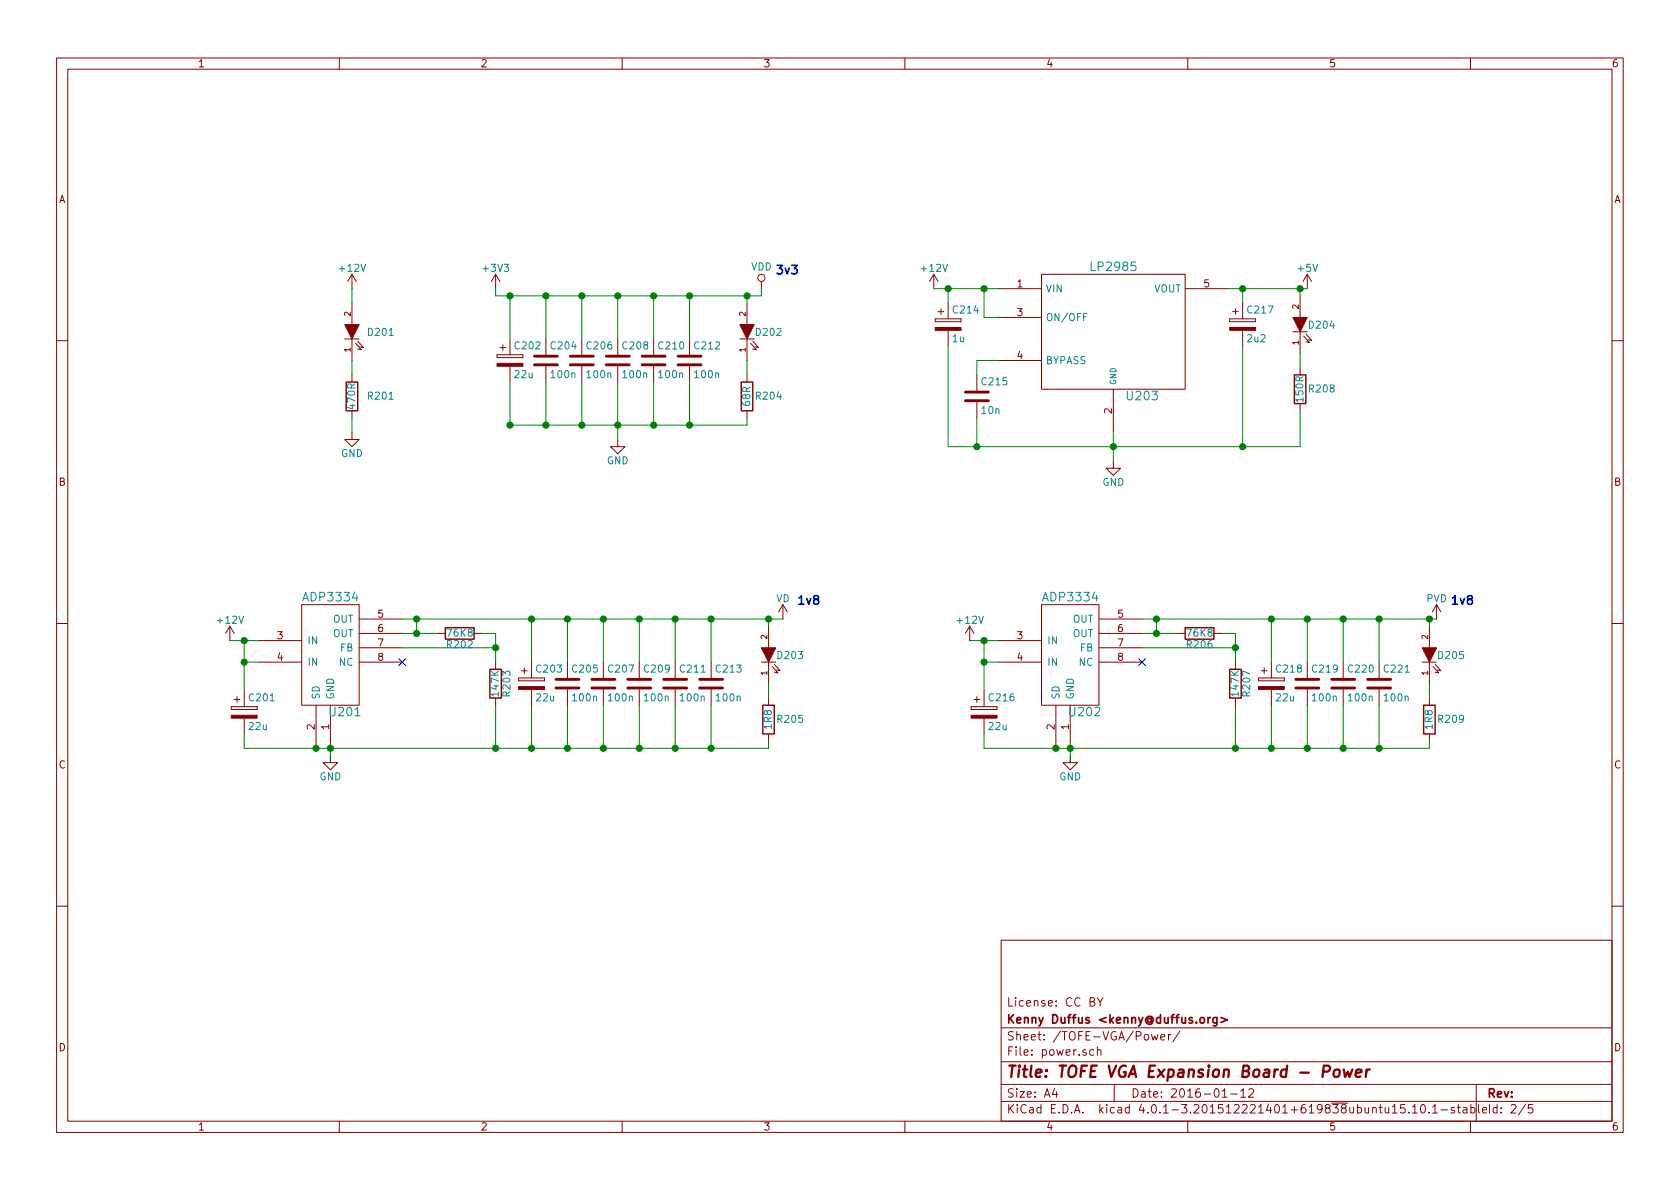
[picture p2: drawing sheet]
EESchema Schematic File Version 2
LIBS:power
LIBS:device
LIBS:transistors
LIBS:conn
LIBS:linear
LIBS:regul
LIBS:74xx
LIBS:cmos4000
LIBS:adc-dac
LIBS:memory
LIBS:xilinx
LIBS:TOFE
LIBS:EEPROM
LIBS:TOFE-VGA-cache
LIBS:analog-devices2
LIBS:vmodvga
LIBS:testpoint
LIBS:ad9984-power
LIBS:3-rca
EELAYER 25 0
EELAYER END
$Descr A4 11693 8268
encoding utf-8
Sheet 2 5
Title "TOFE VGA Expansion Board - Power"
Date "2016-01-12"
Rev ""
Comp "Kenny Duffus <kenny@duffus.org>"
Comment1 "License: CC BY"
Comment2 ""
Comment3 ""
Comment4 ""
$EndDescr
$Comp
L GND #PWR01
U 1 1
P 4300 3050
F 0 "#PWR01" H 4300 2800 50  0001 C CNN
F 1 "GND" H 4300 2900 50  0000 C CNN
F 2 "" H 4300 3050 60  0000 C CNN
F 3 "" H 4300 3050 60  0000 C CNN
	1    4300 3050
	1    0    0    -1  
$EndComp
$Comp
L ADP3334 U201
U 1 1
P 2300 4550
F 0 "U201" H 2400 4150 60  0000 C CNN
F 1 "ADP3334" H 2300 4950 60  0000 C CNN
F 2 "Housings_SSOP:MSOP-8_3x3mm_Pitch0.65mm" H 2100 4650 60  0001 C CNN
F 3 "~" H 2100 4650 60  0000 C CNN
	1    2300 4550
	1    0    0    -1  
$EndComp
NoConn ~ 2800 4600
Wire Wire Line
	2800 4300 5450 4300
Wire Wire Line
	2900 4300 2900 4400
Wire Wire Line
	2800 4400 3050 4400
Connection ~ 3450 4500
Wire Wire Line
	1600 4450 1800 4450
Wire Wire Line
	1700 4450 1700 4800
Wire Wire Line
	1800 4600 1700 4600
Connection ~ 1700 4600
Connection ~ 1700 4450
Wire Wire Line
	1700 5200 5350 5200
Connection ~ 2200 5200
Wire Wire Line
	3450 4900 3450 5200
Connection ~ 2300 5200
Connection ~ 3450 5200
Wire Wire Line
	3700 5200 3700 4900
Wire Wire Line
	3350 4400 3450 4400
Wire Wire Line
	3450 4400 3450 4600
Wire Wire Line
	3450 4500 2800 4500
Wire Wire Line
	3700 4300 3700 4600
Connection ~ 2900 4300
$Comp
L GND #PWR02
U 1 1
P 2300 5250
F 0 "#PWR02" H 2300 5000 50  0001 C CNN
F 1 "GND" H 2300 5100 50  0000 C CNN
F 2 "" H 2300 5250 60  0000 C CNN
F 3 "" H 2300 5250 60  0000 C CNN
	1    2300 5250
	1    0    0    -1  
$EndComp
Wire Wire Line
	3950 4300 3950 4600
Connection ~ 3700 4300
Connection ~ 3950 4300
Wire Wire Line
	3950 5200 3950 4900
Connection ~ 3700 5200
Connection ~ 3950 5200
Wire Wire Line
	2300 5200 2300 5300
$Comp
L PVD #PWR03
U 1 1
P 10000 4300
F 0 "#PWR03" H 10000 4150 50  0001 C CNN
F 1 "PVD" H 10000 4440 50  0000 C CNN
F 2 "" H 10000 4300 60  0000 C CNN
F 3 "" H 10000 4300 60  0000 C CNN
	1    10000 4300
	1    0    0    -1  
$EndComp
$Comp
L VD #PWR04
U 1 1
P 5450 4300
F 0 "#PWR04" H 5450 4150 50  0001 C CNN
F 1 "VD" H 5450 4440 50  0000 C CNN
F 2 "" H 5450 4300 60  0000 C CNN
F 3 "" H 5450 4300 60  0000 C CNN
	1    5450 4300
	1    0    0    -1  
$EndComp
Text Notes 5400 1900 0    60   ~ 12
3v3
Text Notes 5550 4200 0    60   ~ 12
1v8
$Comp
L R R203
U 1 1
P 3450 4750
F 0 "R203" V 3530 4750 50  0000 C CNN
F 1 "147K" V 3450 4750 50  0000 C CNN
F 2 "Resistors_SMD:R_0805_HandSoldering" V 3380 4750 30  0001 C CNN
F 3 "" H 3450 4750 30  0000 C CNN
	1    3450 4750
	1    0    0    -1  
$EndComp
$Comp
L R R202
U 1 1
P 3200 4400
F 0 "R202" V 3280 4400 50  0000 C CNN
F 1 "76K8" V 3200 4400 50  0000 C CNN
F 2 "Resistors_SMD:R_0805_HandSoldering" V 3130 4400 30  0001 C CNN
F 3 "" H 3200 4400 30  0000 C CNN
	1    3200 4400
	0    1    1    0   
$EndComp
Connection ~ 2900 4400
$Comp
L CP C203
U 1 1
P 3700 4750
F 0 "C203" H 3725 4850 50  0000 L CNN
F 1 "22u" H 3725 4650 50  0000 L CNN
F 2 "Capacitors_SMD:c_elec_4x5.8" H 3738 4600 30  0001 C CNN
F 3 "" H 3700 4750 60  0000 C CNN
	1    3700 4750
	1    0    0    -1  
$EndComp
$Comp
L C C205
U 1 1
P 3950 4750
F 0 "C205" H 3975 4850 50  0000 L CNN
F 1 "100n" H 3975 4650 50  0000 L CNN
F 2 "Resistors_SMD:R_0805_HandSoldering" H 3988 4600 30  0001 C CNN
F 3 "" H 3950 4750 60  0000 C CNN
	1    3950 4750
	1    0    0    -1  
$EndComp
$Comp
L CP C201
U 1 1
P 1700 4950
F 0 "C201" H 1725 5050 50  0000 L CNN
F 1 "22u" H 1725 4850 50  0000 L CNN
F 2 "Capacitors_SMD:c_elec_4x5.8" H 1738 4800 30  0001 C CNN
F 3 "" H 1700 4950 60  0000 C CNN
	1    1700 4950
	1    0    0    -1  
$EndComp
$Comp
L C C207
U 1 1
P 4200 4750
F 0 "C207" H 4225 4850 50  0000 L CNN
F 1 "100n" H 4225 4650 50  0000 L CNN
F 2 "Resistors_SMD:R_0805_HandSoldering" H 4238 4600 30  0001 C CNN
F 3 "" H 4200 4750 60  0000 C CNN
	1    4200 4750
	1    0    0    -1  
$EndComp
$Comp
L C C209
U 1 1
P 4450 4750
F 0 "C209" H 4475 4850 50  0000 L CNN
F 1 "100n" H 4475 4650 50  0000 L CNN
F 2 "Resistors_SMD:R_0805_HandSoldering" H 4488 4600 30  0001 C CNN
F 3 "" H 4450 4750 60  0000 C CNN
	1    4450 4750
	1    0    0    -1  
$EndComp
$Comp
L C C211
U 1 1
P 4700 4750
F 0 "C211" H 4725 4850 50  0000 L CNN
F 1 "100n" H 4725 4650 50  0000 L CNN
F 2 "Resistors_SMD:R_0805_HandSoldering" H 4738 4600 30  0001 C CNN
F 3 "" H 4700 4750 60  0000 C CNN
	1    4700 4750
	1    0    0    -1  
$EndComp
$Comp
L C C213
U 1 1
P 4950 4750
F 0 "C213" H 4975 4850 50  0000 L CNN
F 1 "100n" H 4975 4650 50  0000 L CNN
F 2 "Resistors_SMD:R_0805_HandSoldering" H 4988 4600 30  0001 C CNN
F 3 "" H 4950 4750 60  0000 C CNN
	1    4950 4750
	1    0    0    -1  
$EndComp
Wire Wire Line
	4200 4600 4200 4300
Connection ~ 4200 4300
Wire Wire Line
	4200 4900 4200 5200
Connection ~ 4200 5200
Wire Wire Line
	4450 5200 4450 4900
Connection ~ 4450 5200
Wire Wire Line
	4450 4600 4450 4300
Connection ~ 4450 4300
Wire Wire Line
	4700 4300 4700 4600
Connection ~ 4700 4300
Wire Wire Line
	4700 4900 4700 5200
Connection ~ 4700 5200
Wire Wire Line
	4950 5200 4950 4900
Wire Wire Line
	4950 4600 4950 4300
Connection ~ 4950 4300
Wire Wire Line
	1700 5200 1700 5100
$Comp
L ADP3334 U202
U 1 1
P 7450 4550
F 0 "U202" H 7550 4150 60  0000 C CNN
F 1 "ADP3334" H 7450 4950 60  0000 C CNN
F 2 "Housings_SSOP:MSOP-8_3x3mm_Pitch0.65mm" H 7250 4650 60  0001 C CNN
F 3 "~" H 7250 4650 60  0000 C CNN
	1    7450 4550
	1    0    0    -1  
$EndComp
NoConn ~ 7950 4600
Wire Wire Line
	8050 4300 8050 4400
Wire Wire Line
	7950 4400 8200 4400
Connection ~ 8600 4500
Wire Wire Line
	6750 4450 6950 4450
Wire Wire Line
	6850 4450 6850 4800
Wire Wire Line
	6950 4600 6850 4600
Connection ~ 6850 4600
Connection ~ 6850 4450
Connection ~ 7350 5200
Wire Wire Line
	8600 4900 8600 5200
Connection ~ 7450 5200
Connection ~ 8600 5200
Wire Wire Line
	8850 5200 8850 4900
Wire Wire Line
	8500 4400 8600 4400
Wire Wire Line
	8600 4400 8600 4600
Wire Wire Line
	8600 4500 7950 4500
Wire Wire Line
	8850 4300 8850 4600
Connection ~ 8050 4300
$Comp
L GND #PWR05
U 1 1
P 7450 5250
F 0 "#PWR05" H 7450 5000 50  0001 C CNN
F 1 "GND" H 7450 5100 50  0000 C CNN
F 2 "" H 7450 5250 60  0000 C CNN
F 3 "" H 7450 5250 60  0000 C CNN
	1    7450 5250
	1    0    0    -1  
$EndComp
Wire Wire Line
	9100 4300 9100 4600
Connection ~ 8850 4300
Connection ~ 9100 4300
Wire Wire Line
	9100 5200 9100 4900
Connection ~ 8850 5200
Connection ~ 9100 5200
Wire Wire Line
	7450 5200 7450 5300
Text Notes 10100 4200 0    60   ~ 12
1v8
$Comp
L R R207
U 1 1
P 8600 4750
F 0 "R207" V 8680 4750 50  0000 C CNN
F 1 "147K" V 8600 4750 50  0000 C CNN
F 2 "Resistors_SMD:R_0805_HandSoldering" V 8530 4750 30  0001 C CNN
F 3 "" H 8600 4750 30  0000 C CNN
	1    8600 4750
	1    0    0    -1  
$EndComp
$Comp
L R R206
U 1 1
P 8350 4400
F 0 "R206" V 8430 4400 50  0000 C CNN
F 1 "76K8" V 8350 4400 50  0000 C CNN
F 2 "Resistors_SMD:R_0805_HandSoldering" V 8280 4400 30  0001 C CNN
F 3 "" H 8350 4400 30  0000 C CNN
	1    8350 4400
	0    1    1    0   
$EndComp
Connection ~ 8050 4400
$Comp
L CP C218
U 1 1
P 8850 4750
F 0 "C218" H 8875 4850 50  0000 L CNN
F 1 "22u" H 8875 4650 50  0000 L CNN
F 2 "Capacitors_SMD:c_elec_4x5.8" H 8888 4600 30  0001 C CNN
F 3 "" H 8850 4750 60  0000 C CNN
	1    8850 4750
	1    0    0    -1  
$EndComp
$Comp
L C C219
U 1 1
P 9100 4750
F 0 "C219" H 9125 4850 50  0000 L CNN
F 1 "100n" H 9125 4650 50  0000 L CNN
F 2 "Resistors_SMD:R_0805_HandSoldering" H 9138 4600 30  0001 C CNN
F 3 "" H 9100 4750 60  0000 C CNN
	1    9100 4750
	1    0    0    -1  
$EndComp
$Comp
L CP C216
U 1 1
P 6850 4950
F 0 "C216" H 6875 5050 50  0000 L CNN
F 1 "22u" H 6875 4850 50  0000 L CNN
F 2 "Capacitors_SMD:c_elec_4x5.8" H 6888 4800 30  0001 C CNN
F 3 "" H 6850 4950 60  0000 C CNN
	1    6850 4950
	1    0    0    -1  
$EndComp
$Comp
L C C220
U 1 1
P 9350 4750
F 0 "C220" H 9375 4850 50  0000 L CNN
F 1 "100n" H 9375 4650 50  0000 L CNN
F 2 "Resistors_SMD:R_0805_HandSoldering" H 9388 4600 30  0001 C CNN
F 3 "" H 9350 4750 60  0000 C CNN
	1    9350 4750
	1    0    0    -1  
$EndComp
$Comp
L C C221
U 1 1
P 9600 4750
F 0 "C221" H 9625 4850 50  0000 L CNN
F 1 "100n" H 9625 4650 50  0000 L CNN
F 2 "Resistors_SMD:R_0805_HandSoldering" H 9638 4600 30  0001 C CNN
F 3 "" H 9600 4750 60  0000 C CNN
	1    9600 4750
	1    0    0    -1  
$EndComp
Wire Wire Line
	9350 4600 9350 4300
Connection ~ 9350 4300
Wire Wire Line
	9350 4900 9350 5200
Connection ~ 9350 5200
Wire Wire Line
	9600 5200 9600 4900
Connection ~ 9600 5200
Wire Wire Line
	9600 4600 9600 4300
Connection ~ 9600 4300
Wire Wire Line
	6850 5200 6850 5100
Wire Wire Line
	7950 4300 10000 4300
Wire Wire Line
	6850 5200 9950 5200
$Comp
L +5V #PWR06
U 1 1
P 9100 2000
F 0 "#PWR06" H 9100 1850 50  0001 C CNN
F 1 "+5V" H 9100 2140 50  0000 C CNN
F 2 "" H 9100 2000 60  0000 C CNN
F 3 "" H 9100 2000 60  0000 C CNN
	1    9100 2000
	1    0    0    -1  
$EndComp
$Comp
L LP2985LV U203
U 1 1
P 7750 2300
F 0 "U203" H 7950 1850 60  0000 C CNN
F 1 "LP2985" H 7750 2750 60  0000 C CNN
F 2 "TO_SOT_Packages_SMD:SOT-23-5" H 7750 2300 60  0001 C CNN
F 3 "" H 7750 2300 60  0000 C CNN
	1    7750 2300
	1    0    0    -1  
$EndComp
$Comp
L CP C217
U 1 1
P 8650 2250
F 0 "C217" H 8675 2350 50  0000 L CNN
F 1 "2u2" H 8675 2150 50  0000 L CNN
F 2 "Capacitors_SMD:c_elec_4x5.8" H 8688 2100 30  0001 C CNN
F 3 "" H 8650 2250 60  0000 C CNN
	1    8650 2250
	1    0    0    -1  
$EndComp
$Comp
L C C215
U 1 1
P 6800 2750
F 0 "C215" H 6825 2850 50  0000 L CNN
F 1 "10n" H 6825 2650 50  0000 L CNN
F 2 "Resistors_SMD:R_0805_HandSoldering" H 6838 2600 30  0001 C CNN
F 3 "" H 6800 2750 60  0000 C CNN
	1    6800 2750
	1    0    0    -1  
$EndComp
$Comp
L CP C214
U 1 1
P 6600 2250
F 0 "C214" H 6625 2350 50  0000 L CNN
F 1 "1u" H 6625 2150 50  0000 L CNN
F 2 "Capacitors_SMD:c_elec_4x5.8" H 6638 2100 30  0001 C CNN
F 3 "" H 6600 2250 60  0000 C CNN
	1    6600 2250
	1    0    0    -1  
$EndComp
$Comp
L +12V #PWR07
U 1 1
P 6500 2000
F 0 "#PWR07" H 6500 1850 50  0001 C CNN
F 1 "+12V" H 6500 2140 50  0000 C CNN
F 2 "" H 6500 2000 60  0000 C CNN
F 3 "" H 6500 2000 60  0000 C CNN
	1    6500 2000
	1    0    0    -1  
$EndComp
Wire Wire Line
	6950 2500 6800 2500
Wire Wire Line
	6800 2500 6800 2600
Wire Wire Line
	7750 3000 7750 3200
Wire Wire Line
	6600 3100 9050 3100
Wire Wire Line
	6800 3100 6800 2900
Wire Wire Line
	8650 3100 8650 2400
Connection ~ 7750 3100
Wire Wire Line
	8550 2000 9100 2000
Wire Wire Line
	8650 2100 8650 2000
Connection ~ 8650 2000
Wire Wire Line
	6500 2000 6950 2000
Wire Wire Line
	6850 2000 6850 2200
Wire Wire Line
	6850 2200 6950 2200
Connection ~ 6850 2000
Wire Wire Line
	6600 2000 6600 2100
Connection ~ 6600 2000
Wire Wire Line
	6600 2400 6600 3100
Connection ~ 6800 3100
$Comp
L GND #PWR08
U 1 1
P 7750 3200
F 0 "#PWR08" H 7750 2950 50  0001 C CNN
F 1 "GND" H 7750 3050 50  0000 C CNN
F 2 "" H 7750 3200 60  0000 C CNN
F 3 "" H 7750 3200 60  0000 C CNN
	1    7750 3200
	1    0    0    -1  
$EndComp
$Comp
L +12V #PWR09
U 1 1
P 6750 4450
F 0 "#PWR09" H 6750 4300 50  0001 C CNN
F 1 "+12V" H 6750 4590 50  0000 C CNN
F 2 "" H 6750 4450 60  0000 C CNN
F 3 "" H 6750 4450 60  0000 C CNN
	1    6750 4450
	1    0    0    -1  
$EndComp
$Comp
L +12V #PWR010
U 1 1
P 1600 4450
F 0 "#PWR010" H 1600 4300 50  0001 C CNN
F 1 "+12V" H 1600 4590 50  0000 C CNN
F 2 "" H 1600 4450 60  0000 C CNN
F 3 "" H 1600 4450 60  0000 C CNN
	1    1600 4450
	1    0    0    -1  
$EndComp
$Comp
L +3V3 #PWR011
U 1 1
P 3450 2000
F 0 "#PWR011" H 3450 1850 50  0001 C CNN
F 1 "+3V3" H 3450 2140 50  0000 C CNN
F 2 "" H 3450 2000 50  0000 C CNN
F 3 "" H 3450 2000 50  0000 C CNN
	1    3450 2000
	1    0    0    -1  
$EndComp
$Comp
L R R201
U 1 1
P 2450 2750
F 0 "R201" H 2650 2750 50  0000 C CNN
F 1 "470R" V 2450 2750 50  0000 C CNN
F 2 "Resistors_SMD:R_0805_HandSoldering" V 2380 2750 50  0001 C CNN
F 3 "" H 2450 2750 50  0000 C CNN
	1    2450 2750
	1    0    0    -1  
$EndComp
$Comp
L +12V #PWR012
U 1 1
P 2450 2000
F 0 "#PWR012" H 2450 1850 50  0001 C CNN
F 1 "+12V" H 2450 2140 50  0000 C CNN
F 2 "" H 2450 2000 50  0000 C CNN
F 3 "" H 2450 2000 50  0000 C CNN
	1    2450 2000
	1    0    0    -1  
$EndComp
$Comp
L LED D201
U 1 1
P 2450 2300
F 0 "D201" V 2450 2100 50  0000 C CNN
F 1 "LED" H 2450 2200 50  0001 C CNN
F 2 "LEDs:LED_0805" H 2450 2300 50  0001 C CNN
F 3 "" H 2450 2300 50  0000 C CNN
	1    2450 2300
	0    -1   -1   0   
$EndComp
$Comp
L GND #PWR013
U 1 1
P 2450 3000
F 0 "#PWR013" H 2450 2750 50  0001 C CNN
F 1 "GND" H 2450 2850 50  0000 C CNN
F 2 "" H 2450 3000 50  0000 C CNN
F 3 "" H 2450 3000 50  0000 C CNN
	1    2450 3000
	1    0    0    -1  
$EndComp
Wire Wire Line
	2450 2100 2450 2000
Wire Wire Line
	2450 2500 2450 2600
Wire Wire Line
	2450 2900 2450 3000
$Comp
L R R208
U 1 1
P 9050 2700
F 0 "R208" H 9200 2700 50  0000 C CNN
F 1 "150R" V 9050 2700 50  0000 C CNN
F 2 "Resistors_SMD:R_0805_HandSoldering" V 8980 2700 50  0001 C CNN
F 3 "" H 9050 2700 50  0000 C CNN
	1    9050 2700
	1    0    0    -1  
$EndComp
$Comp
L LED D204
U 1 1
P 9050 2250
F 0 "D204" V 9050 2100 50  0000 C CNN
F 1 "LED" H 9050 2150 50  0001 C CNN
F 2 "LEDs:LED_0805" H 9050 2250 50  0001 C CNN
F 3 "" H 9050 2250 50  0000 C CNN
	1    9050 2250
	0    -1   -1   0   
$EndComp
Wire Wire Line
	9050 2550 9050 2450
$Comp
L R R205
U 1 1
P 5350 5000
F 0 "R205" H 5500 5000 50  0000 C CNN
F 1 "1R8" V 5350 5000 50  0000 C CNN
F 2 "Resistors_SMD:R_0805_HandSoldering" V 5280 5000 50  0001 C CNN
F 3 "" H 5350 5000 50  0000 C CNN
	1    5350 5000
	1    0    0    -1  
$EndComp
$Comp
L LED D203
U 1 1
P 5350 4550
F 0 "D203" V 5350 4400 50  0000 C CNN
F 1 "LED" H 5350 4450 50  0001 C CNN
F 2 "LEDs:LED_0805" H 5350 4550 50  0001 C CNN
F 3 "" H 5350 4550 50  0000 C CNN
	1    5350 4550
	0    -1   -1   0   
$EndComp
Wire Wire Line
	5350 4850 5350 4750
$Comp
L R R209
U 1 1
P 9950 5000
F 0 "R209" H 10100 5000 50  0000 C CNN
F 1 "1R8" V 9950 5000 50  0000 C CNN
F 2 "Resistors_SMD:R_0805_HandSoldering" V 9880 5000 50  0001 C CNN
F 3 "" H 9950 5000 50  0000 C CNN
	1    9950 5000
	1    0    0    -1  
$EndComp
$Comp
L LED D205
U 1 1
P 9950 4550
F 0 "D205" V 9950 4400 50  0000 C CNN
F 1 "LED" H 9950 4450 50  0001 C CNN
F 2 "LEDs:LED_0805" H 9950 4550 50  0001 C CNN
F 3 "" H 9950 4550 50  0000 C CNN
	1    9950 4550
	0    -1   -1   0   
$EndComp
Wire Wire Line
	9950 4850 9950 4750
Wire Wire Line
	5350 4350 5350 4300
Connection ~ 5350 4300
Wire Wire Line
	5350 5200 5350 5150
Connection ~ 4950 5200
Wire Wire Line
	9950 4350 9950 4300
Connection ~ 9950 4300
Wire Wire Line
	9950 5200 9950 5150
Wire Wire Line
	9050 2050 9050 2000
Connection ~ 9050 2000
Wire Wire Line
	9050 3100 9050 2850
Connection ~ 8650 3100
$Comp
L VDD #PWR014
U 1 1
P 5300 2000
F 0 "#PWR014" H 5300 1850 50  0001 C CNN
F 1 "VDD" H 5300 2150 50  0000 C CNN
F 2 "" H 5300 2000 50  0000 C CNN
F 3 "" H 5300 2000 50  0000 C CNN
	1    5300 2000
	1    0    0    -1  
$EndComp
Wire Wire Line
	3550 2950 3550 2650
Wire Wire Line
	3550 2050 3550 2350
Wire Wire Line
	3800 2050 3800 2350
Connection ~ 3550 2050
Connection ~ 3800 2050
Wire Wire Line
	3800 2950 3800 2650
Connection ~ 3550 2950
Connection ~ 3800 2950
$Comp
L CP C202
U 1 1
P 3550 2500
F 0 "C202" H 3575 2600 50  0000 L CNN
F 1 "22u" H 3575 2400 50  0000 L CNN
F 2 "Capacitors_SMD:c_elec_4x5.8" H 3588 2350 30  0001 C CNN
F 3 "" H 3550 2500 60  0000 C CNN
	1    3550 2500
	1    0    0    -1  
$EndComp
$Comp
L C C204
U 1 1
P 3800 2500
F 0 "C204" H 3825 2600 50  0000 L CNN
F 1 "100n" H 3825 2400 50  0000 L CNN
F 2 "Resistors_SMD:R_0805_HandSoldering" H 3838 2350 30  0001 C CNN
F 3 "" H 3800 2500 60  0000 C CNN
	1    3800 2500
	1    0    0    -1  
$EndComp
$Comp
L C C206
U 1 1
P 4050 2500
F 0 "C206" H 4075 2600 50  0000 L CNN
F 1 "100n" H 4075 2400 50  0000 L CNN
F 2 "Resistors_SMD:R_0805_HandSoldering" H 4088 2350 30  0001 C CNN
F 3 "" H 4050 2500 60  0000 C CNN
	1    4050 2500
	1    0    0    -1  
$EndComp
$Comp
L C C208
U 1 1
P 4300 2500
F 0 "C208" H 4325 2600 50  0000 L CNN
F 1 "100n" H 4325 2400 50  0000 L CNN
F 2 "Resistors_SMD:R_0805_HandSoldering" H 4338 2350 30  0001 C CNN
F 3 "" H 4300 2500 60  0000 C CNN
	1    4300 2500
	1    0    0    -1  
$EndComp
$Comp
L C C210
U 1 1
P 4550 2500
F 0 "C210" H 4575 2600 50  0000 L CNN
F 1 "100n" H 4575 2400 50  0000 L CNN
F 2 "Resistors_SMD:R_0805_HandSoldering" H 4588 2350 30  0001 C CNN
F 3 "" H 4550 2500 60  0000 C CNN
	1    4550 2500
	1    0    0    -1  
$EndComp
$Comp
L C C212
U 1 1
P 4800 2500
F 0 "C212" H 4825 2600 50  0000 L CNN
F 1 "100n" H 4825 2400 50  0000 L CNN
F 2 "Resistors_SMD:R_0805_HandSoldering" H 4838 2350 30  0001 C CNN
F 3 "" H 4800 2500 60  0000 C CNN
	1    4800 2500
	1    0    0    -1  
$EndComp
Wire Wire Line
	4050 2350 4050 2050
Connection ~ 4050 2050
Wire Wire Line
	4050 2650 4050 2950
Connection ~ 4050 2950
Wire Wire Line
	4300 2650 4300 3050
Connection ~ 4300 2950
Wire Wire Line
	4300 2350 4300 2050
Connection ~ 4300 2050
Wire Wire Line
	4550 2050 4550 2350
Connection ~ 4550 2050
Wire Wire Line
	4550 2650 4550 2950
Connection ~ 4550 2950
Wire Wire Line
	4800 2950 4800 2650
Wire Wire Line
	4800 2350 4800 2050
Connection ~ 4800 2050
$Comp
L R R204
U 1 1
P 5200 2750
F 0 "R204" H 5350 2750 50  0000 C CNN
F 1 "68R" V 5200 2750 50  0000 C CNN
F 2 "Resistors_SMD:R_0805_HandSoldering" V 5130 2750 50  0001 C CNN
F 3 "" H 5200 2750 50  0000 C CNN
	1    5200 2750
	1    0    0    -1  
$EndComp
$Comp
L LED D202
U 1 1
P 5200 2300
F 0 "D202" V 5200 2150 50  0000 C CNN
F 1 "LED" H 5200 2200 50  0001 C CNN
F 2 "LEDs:LED_0805" H 5200 2300 50  0001 C CNN
F 3 "" H 5200 2300 50  0000 C CNN
	1    5200 2300
	0    -1   -1   0   
$EndComp
Wire Wire Line
	5200 2600 5200 2500
Wire Wire Line
	5200 2050 5200 2100
Connection ~ 5200 2050
Wire Wire Line
	5200 2950 5200 2900
Connection ~ 4800 2950
Wire Wire Line
	3450 2000 3450 2050
Wire Wire Line
	3450 2050 5300 2050
Wire Wire Line
	5300 2050 5300 2000
Wire Wire Line
	3550 2950 5200 2950
$EndSCHEMATC
